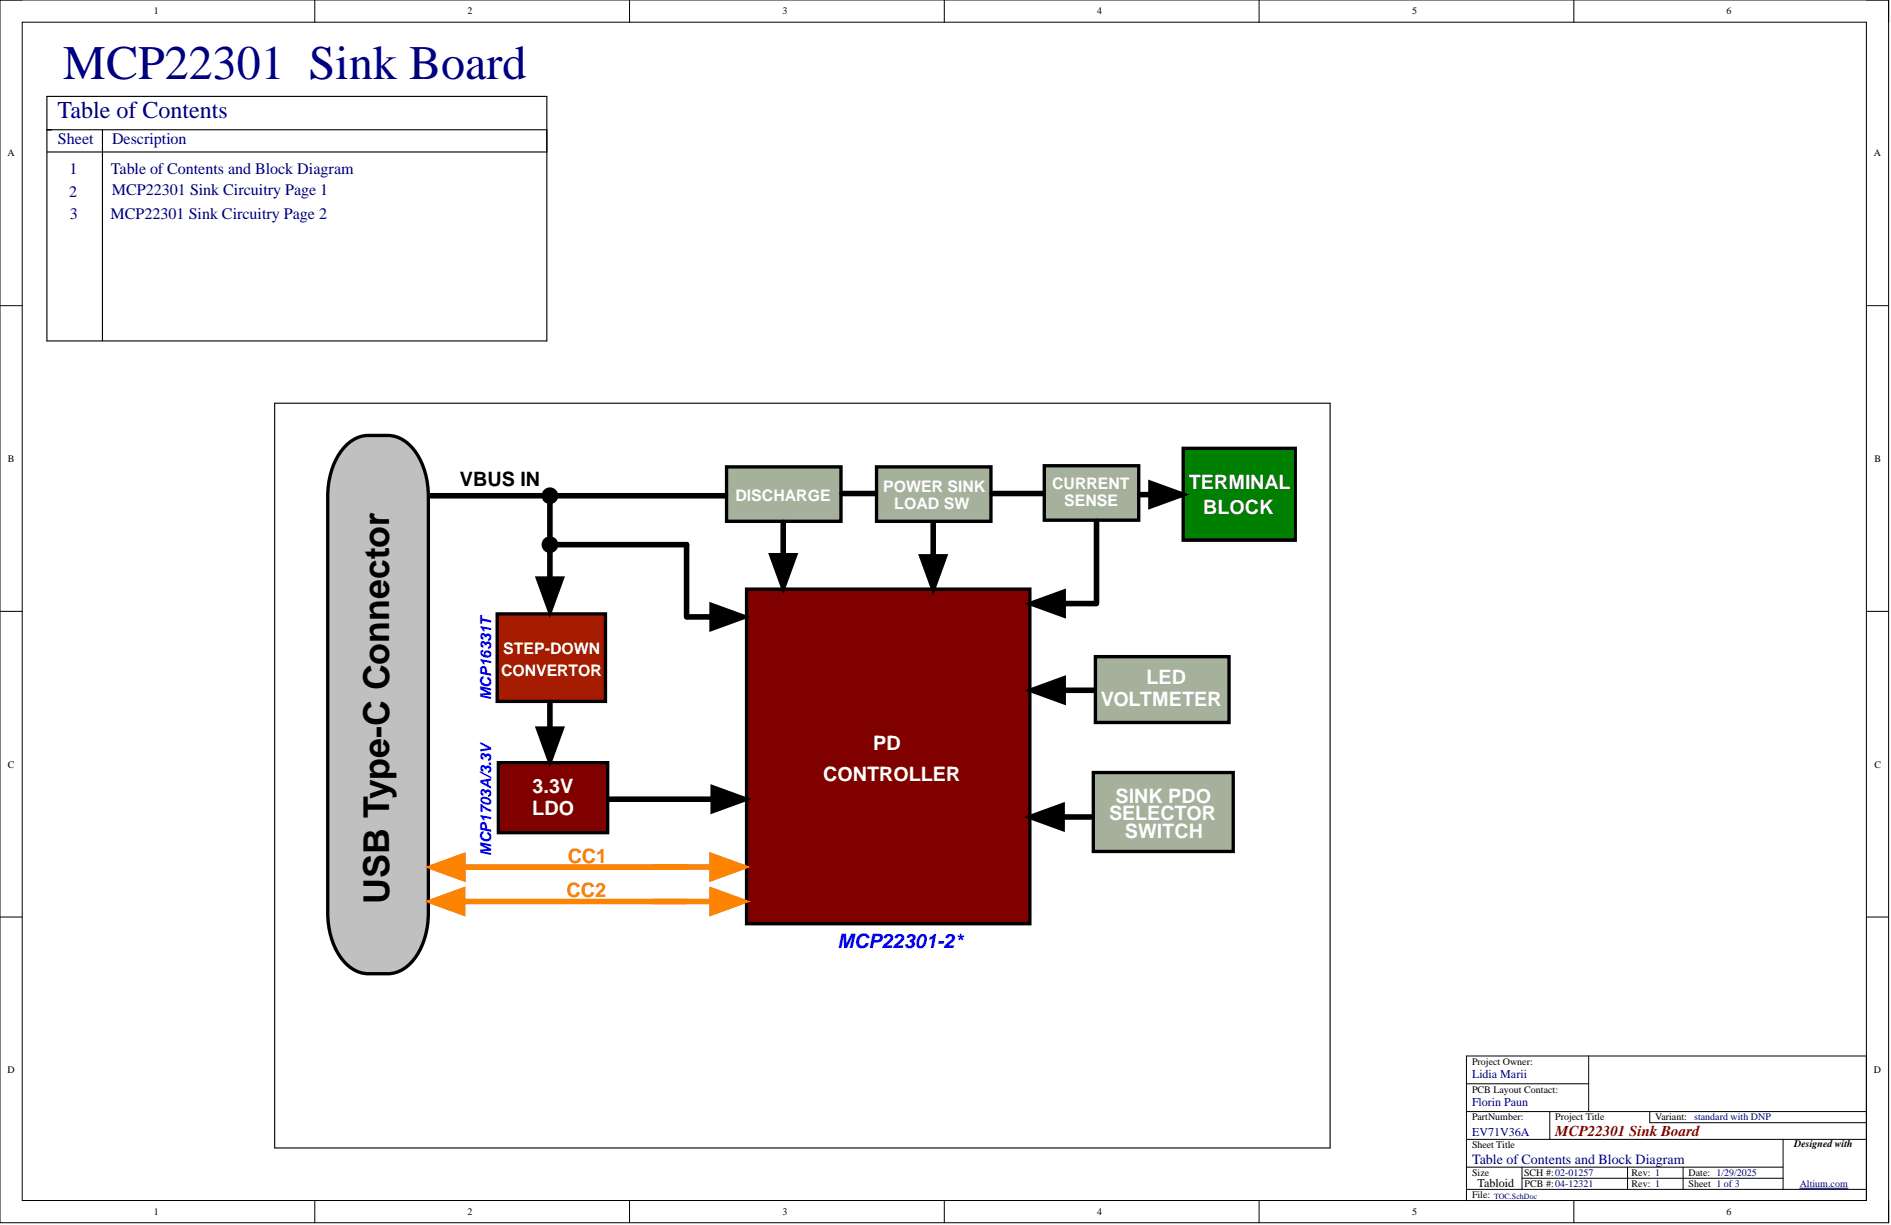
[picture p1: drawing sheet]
<svg xmlns="http://www.w3.org/2000/svg" width="431mm" height="279mm" viewBox="0 0 431 279" stroke-linecap="round" stroke-linejoin="round" font-family="sans-serif">
<g fill="none" stroke="#000" stroke-width=".23">
<path d="M0 0h430.9v278.9h-430.9zM0 0h5.1M71.8 0v5.1M143.6 0v5.1M215.5 0v5.1M287.3 0v5.1M359.1 0v5.1M425.8 0h5.1v5.1M5.1 5.1h420.7v268.7h-420.7zM0 69.7h5.1M425.8 69.7h5.1M0 139.4h5.1"/>
<path d="M425.8 139.4h5.1M0 209.2h5.1M425.8 209.2h5.1M71.8 273.8v5.1M143.6 273.8v5.1M215.5 273.8v5.1M287.3 273.8v5.1M359.1 273.8v5.1M430.9 273.8v5.1"/>
</g>
<path d="M406.8 260.1h17.8v11.2h-17.8z" fill-rule="evenodd" fill="#fff"/>
<path d="M406.8 260.1h17.8v11.2h-17.8z" fill="none" stroke="#fff" stroke-width=".23"/>
<g fill="none" stroke="#000" stroke-width=".23">
<path d="M334.6 259.9h91.2M334.6 247.2h27.9M334.6 253.5h91.2M334.6 240.9h91.2v32.9h-91.2zM353.6 253.5v6.4M362.5 240.9v12.6M376.4 253.5v2.6h49.4M406.8 259.9v11.4M334.6 271.3h91.2M334.6 266.2h72.2M347.3 266.2v5.1M347.3 268.7h59.5"/>
<path d="M371.3 266.2v5.1M384 266.2v5.1"/>
</g>
<path d="M410.6 271h11" fill="none" stroke="#000080" stroke-width=".23"/>
<path d="M10.7 22h114.1v55.8h-114.1zM10.7 34.7h114.1M10.7 29.6h114.1M23.4 29.6v48.2M62.7 92h240.8v169.8h-240.8z" fill="none" stroke="#000" stroke-width=".25"/>
<path d="M170.3 134.4h64.7v76.3h-64.7z" fill-rule="evenodd" fill="#800000"/>
<path d="M170.3 134.4h64.7v76.3h-64.7z" fill="none" stroke="#000" stroke-width=".76"/>
<path d="M249.9 149.8h30.5v15h-30.5z" fill-rule="evenodd" fill="#a5b19a"/>
<path d="M249.9 149.8h30.5v15h-30.5z" fill="none" stroke="#000" stroke-width=".76"/>
<path d="M165.8 106.5h26.1v12.4h-26.1z" fill-rule="evenodd" fill="#a5b19a"/>
<path d="M165.8 106.5h26.1v12.4h-26.1z" fill="none" stroke="#000" stroke-width=".76"/>
<path d="M212.9 119.4v12.7M210.4 127h5.1l-2.6 7z" fill="none" stroke="#000" stroke-width="1.3"/>
<path d="M210.4 127h5.1l-2.6 7z" fill="#000"/>
<path d="M269.9 102.3h25.6v20.9h-25.6z" fill-rule="evenodd" fill="#008000"/>
<path d="M269.9 102.3h25.6v20.9h-25.6z" fill="none" stroke="#000" stroke-width=".76"/>
<g fill="none" stroke="#000" stroke-width="1.3">
<path d="M192.1 112.6h8.1"/>
<circle cx="125.5" cy="113.1" r="1.27"/>
</g>
<circle cx="125.5" cy="113.1" r="1.27" fill="#000"/>
<path d="M79.1 101.5a7.3 7.3 0 0 1 4.9-2.2h4.5a8.6 8.6 0 0 1 7.2 5.2 18.6 18.6 0 0 1 2 8.7v95a15.6 15.6 0 0 1-5.2 12.5 6.8 6.8 0 0 1-4 1.4h-4.5a8.6 8.6 0 0 1-7.2-5.2 18.6 18.6 0 0 1-2-8.7v-95a16.6 16.6 0 0 1 4.3-11.7z" fill="#c0c0c0"/>
<path d="M79.1 101.5a7.3 7.3 0 0 1 4.9-2.2h4.5a8.6 8.6 0 0 1 7.2 5.2 18.6 18.6 0 0 1 2 8.7v95a15.6 15.6 0 0 1-5.2 12.5 6.8 6.8 0 0 1-4 1.4h-4.5a8.6 8.6 0 0 1-7.2-5.2 18.6 18.6 0 0 1-2-8.7v-95a16.6 16.6 0 0 1 4.3-11.7z" fill="none" stroke="#000" stroke-width=".76"/>
<path d="M113.7 174h24.9v15.9h-24.9z" fill-rule="evenodd" fill="#800000"/>
<path d="M113.7 174h24.9v15.9h-24.9z" fill="none" stroke="#000" stroke-width=".76"/>
<path d="M249.4 176.2h32v18h-32z" fill-rule="evenodd" fill="#a5b19a"/>
<path d="M249.4 176.2h32v18h-32z" fill="none" stroke="#000" stroke-width=".76"/>
<path d="M98.3 113.1h67.2M235.3 186.3l7-2.5v5.1zM237.3 186.3h11.6" fill="none" stroke="#000" stroke-width="1.3"/>
<path d="M235.3 186.3l7-2.5v5.1z" fill="#000"/>
<path d="M113.4 140h24.7v20h-24.7z" fill-rule="evenodd" fill="#a61c00"/>
<path d="M113.4 140h24.7v20h-24.7z" fill="none" stroke="#000" stroke-width=".76"/>
<g fill="none" stroke="#000" stroke-width="1.3">
<path d="M125.5 113.3v23.9M178.7 119.2v12.6M122.9 132.1h5.1l-2.5 7zM125.5 124.2h31.1v16.5M162.5 138.2l6.9 2.5-6.9 2.5zM176.2 126.8h5l-2.5 6.9zM156.9 140.7h10.6M122.9 166.3h5.1l-2.5 7zM125.5 160.2v11.2M162.7 179.8l7 2.5-7 2.5zM138.9 182.3h28.9"/>
<circle cx="125.5" cy="124.2" r="1.27"/>
</g>
<path d="M122.9 132.1h5.1l-2.5 7zM176.2 126.8h5l-2.5 6.9zM162.5 138.2l6.9 2.5-6.9 2.5zM122.9 166.3h5.1l-2.5 7zM162.7 179.8l7 2.5-7 2.5z" fill="#000"/>
<circle cx="125.5" cy="124.2" r="1.27" fill="#000"/>
<path d="M200 106.5h26.1v12.4h-26.1z" fill-rule="evenodd" fill="#a5b19a"/>
<path d="M200 106.5h26.1v12.4h-26.1z" fill="none" stroke="#000" stroke-width=".76"/>
<path d="M238.3 106.2h21.5v12.4h-21.5z" fill-rule="evenodd" fill="#a5b19a"/>
<path d="M238.3 106.2h21.5v12.4h-21.5z" fill="none" stroke="#000" stroke-width=".76"/>
<path d="M226.4 112.6h11.6M250.2 118.9v18.5M260.1 112.8h7.6M262.6 110.3l7 2.5-7 2.6zM235.6 137.7l7-2.6v5.1zM237.5 137.7h12.7M235.6 157.4l7-2.5v5.1zM237.5 157.4h12.2" fill="none" stroke="#000" stroke-width="1.3"/>
<path d="M262.6 110.3l7 2.5-7 2.6zM235.6 137.7l7-2.6v5.1zM235.6 157.4l7-2.5v5.1z" fill="#000"/>
<path d="M100.6 197.8h55.8" fill="none" stroke="#fd8300" stroke-width="1.3"/>
<path d="M98.7 197.8l6.9-2.6v5.1z" fill="#fd8300"/>
<path d="M98.7 197.8l6.9-2.6v5.1zM100.5 205.6h55.9" fill="none" stroke="#fd8300" stroke-width="1.3"/>
<path d="M98.6 205.6l7-2.5v5z" fill="#fd8300"/>
<path d="M149.2 197.8h18.3M98.6 205.6l7-2.5v5z" fill="none" stroke="#fd8300" stroke-width="1.3"/>
<path d="M162.5 195.2l6.9 2.6-6.9 2.5z" fill="#fd8300"/>
<path d="M162.5 195.2l6.9 2.6-6.9 2.5zM149.2 205.6h18.3" fill="none" stroke="#fd8300" stroke-width="1.3"/>
<path d="M162.5 203.1l6.9 2.5-6.9 2.5z" fill="#fd8300"/>
<path d="M162.5 203.1l6.9 2.5-6.9 2.5z" fill="none" stroke="#fd8300" stroke-width="1.3"/>
<text font-size="11" fill="#000080" x="14.4" y="17.9">MCP22301 Sink Board</text>
<text font-size="8.1" x="88.8" y="206.1" transform="rotate(-90 88.8 206.1)">USB Type-C Connector</text>
<text font-size="5.5" fill="#000080" x="13.1" y="26.9">Table of Contents</text>
<text font-size="4.5" x="104.9" y="110.8">VBUS IN</text>
<g font-size="4.5" fill="#fff">
<text x="271.2" y="111.6">TERMINAL</text>
<text x="274.5" y="117.2">BLOCK</text>
<text x="261.6" y="156">LED</text>
<text x="251.2" y="161">VOLTMETER</text>
<text x="199.2" y="171.2">PD</text>
<text x="187.8" y="178">CONTROLLER</text>
<text x="121.5" y="186">LDO</text>
<text x="121.5" y="181">3.3V</text>
<text x="254.5" y="183.1">SINK PDO</text>
<text x="253.1" y="187.1">SELECTOR</text>
<text x="256.6" y="191.1">SWITCH</text>
</g>
<g font-size="4.5" fill="#fd8300">
<text x="129.5" y="196.8">CC1</text>
<text x="129.3" y="204.6">CC2</text>
</g>
<text font-size="4.5" fill="#00f" x="191.1" y="216.3">MCP22301-2*</text>
<g font-size="3.7" fill="#000080">
<text x="13.2" y="32.9">Sheet</text>
<text x="25.6" y="32.9">Description</text>
<text x="15.8" y="39.8">1</text>
<text x="25.3" y="39.8">Table of Contents and Block Diagram</text>
<text x="15.8" y="44.8">2</text>
<text x="25.5" y="44.6">MCP22301 Sink Circuitry Page 1</text>
<text x="16" y="49.9">3</text>
<text x="25.2" y="49.9">MCP22301 Sink Circuitry Page 2</text>
</g>
<g font-size="3.6" fill="#fff">
<text x="201.5" y="112.3">POWER SINK</text>
<text x="240" y="111.5">CURRENT</text>
<text x="167.8" y="114.3">DISCHARGE</text>
<text x="204" y="116.1">LOAD SW</text>
<text x="242.8" y="115.4">SENSE</text>
<text x="114.8" y="149.1">STEP-DOWN</text>
<text x="114.3" y="154.1">CONVERTOR</text>
</g>
<g font-size="3.4" fill="#00f">
<text x="112.1" y="159.7" transform="rotate(-90 112.1 159.7)">MCP16331T</text>
<text x="112.1" y="195.2" transform="rotate(-90 112.1 195.2)">MCP1703A/3.3V</text>
</g>
<text font-size="3.4" fill="#800000" x="354.9" y="259.1">MCP22301 Sink Board</text>
<text font-size="3.2" fill="#000080" x="335.9" y="265.5">Table of Contents and Block Diagram</text>
<g font-size="2.7" fill="#000080">
<text x="335.9" y="245.8">Lidia Marii</text>
<text x="335.9" y="252.2">Florin Paun</text>
<text x="335.9" y="259">EV71V36A</text>
</g>
<text font-size="2.7" x="337.1" y="270.7">Tabloid</text>
<g font-size="2.3">
<text x="35.1" y="3.3">1</text>
<text x="106.7" y="3.3">2</text>
<text x="178.6" y="3.3">3</text>
<text x="250.3" y="3.3">4</text>
<text x="322.2" y="3.3">5</text>
<text x="393.9" y="3.3">6</text>
<text x="1.7" y="35.6">A</text>
<text x="427.6" y="35.6">A</text>
<text x="1.8" y="105.3">B</text>
<text x="427.7" y="105.3">B</text>
<text x="1.8" y="175.1">C</text>
<text x="427.7" y="175.1">C</text>
<text x="1.7" y="244.8">D</text>
<text x="335.9" y="242.9">Project Owner:</text>
<text x="427.6" y="244.8">D</text>
<text x="335.9" y="249.2">PCB Layout Contact:</text>
<text x="335.9" y="255.6">PartNumber:</text>
<text x="354.9" y="255.6">Project Title</text>
<text x="377.7" y="255.6">Variant:</text>
<text x="335.9" y="261.9">Sheet Title</text>
<text x="409.4" y="261.6">Designed with</text>
<text x="335.9" y="268.2">Size</text>
<text x="347.7" y="268.2">SCH #:02-01257</text>
<text x="372.3" y="268.2">Rev: 1</text>
<text x="385.3" y="268.2">Date: 1/29/2025</text>
<text x="335.9" y="273.3">File:</text>
<text x="347.8" y="270.8">PCB #:04-12321</text>
<text x="372.3" y="270.8">Rev: 1</text>
<text x="385.3" y="270.8">Sheet 1 of 3</text>
<text x="35.1" y="277.1">1</text>
<text x="106.7" y="277.1">2</text>
<text x="178.6" y="277.1">3</text>
<text x="250.3" y="277.1">4</text>
<text x="322.2" y="277.1">5</text>
<text x="393.9" y="277.1">6</text>
</g>
<g font-size="2.3" fill="#000080">
<text x="386.5" y="255.6">standard with DNP</text>
<text x="410.6" y="270.8">Altium.com</text>
</g>
<text font-size="1.8" fill="#000080" x="340.9" y="273.4">TOC.SchDoc</text>
</svg>
